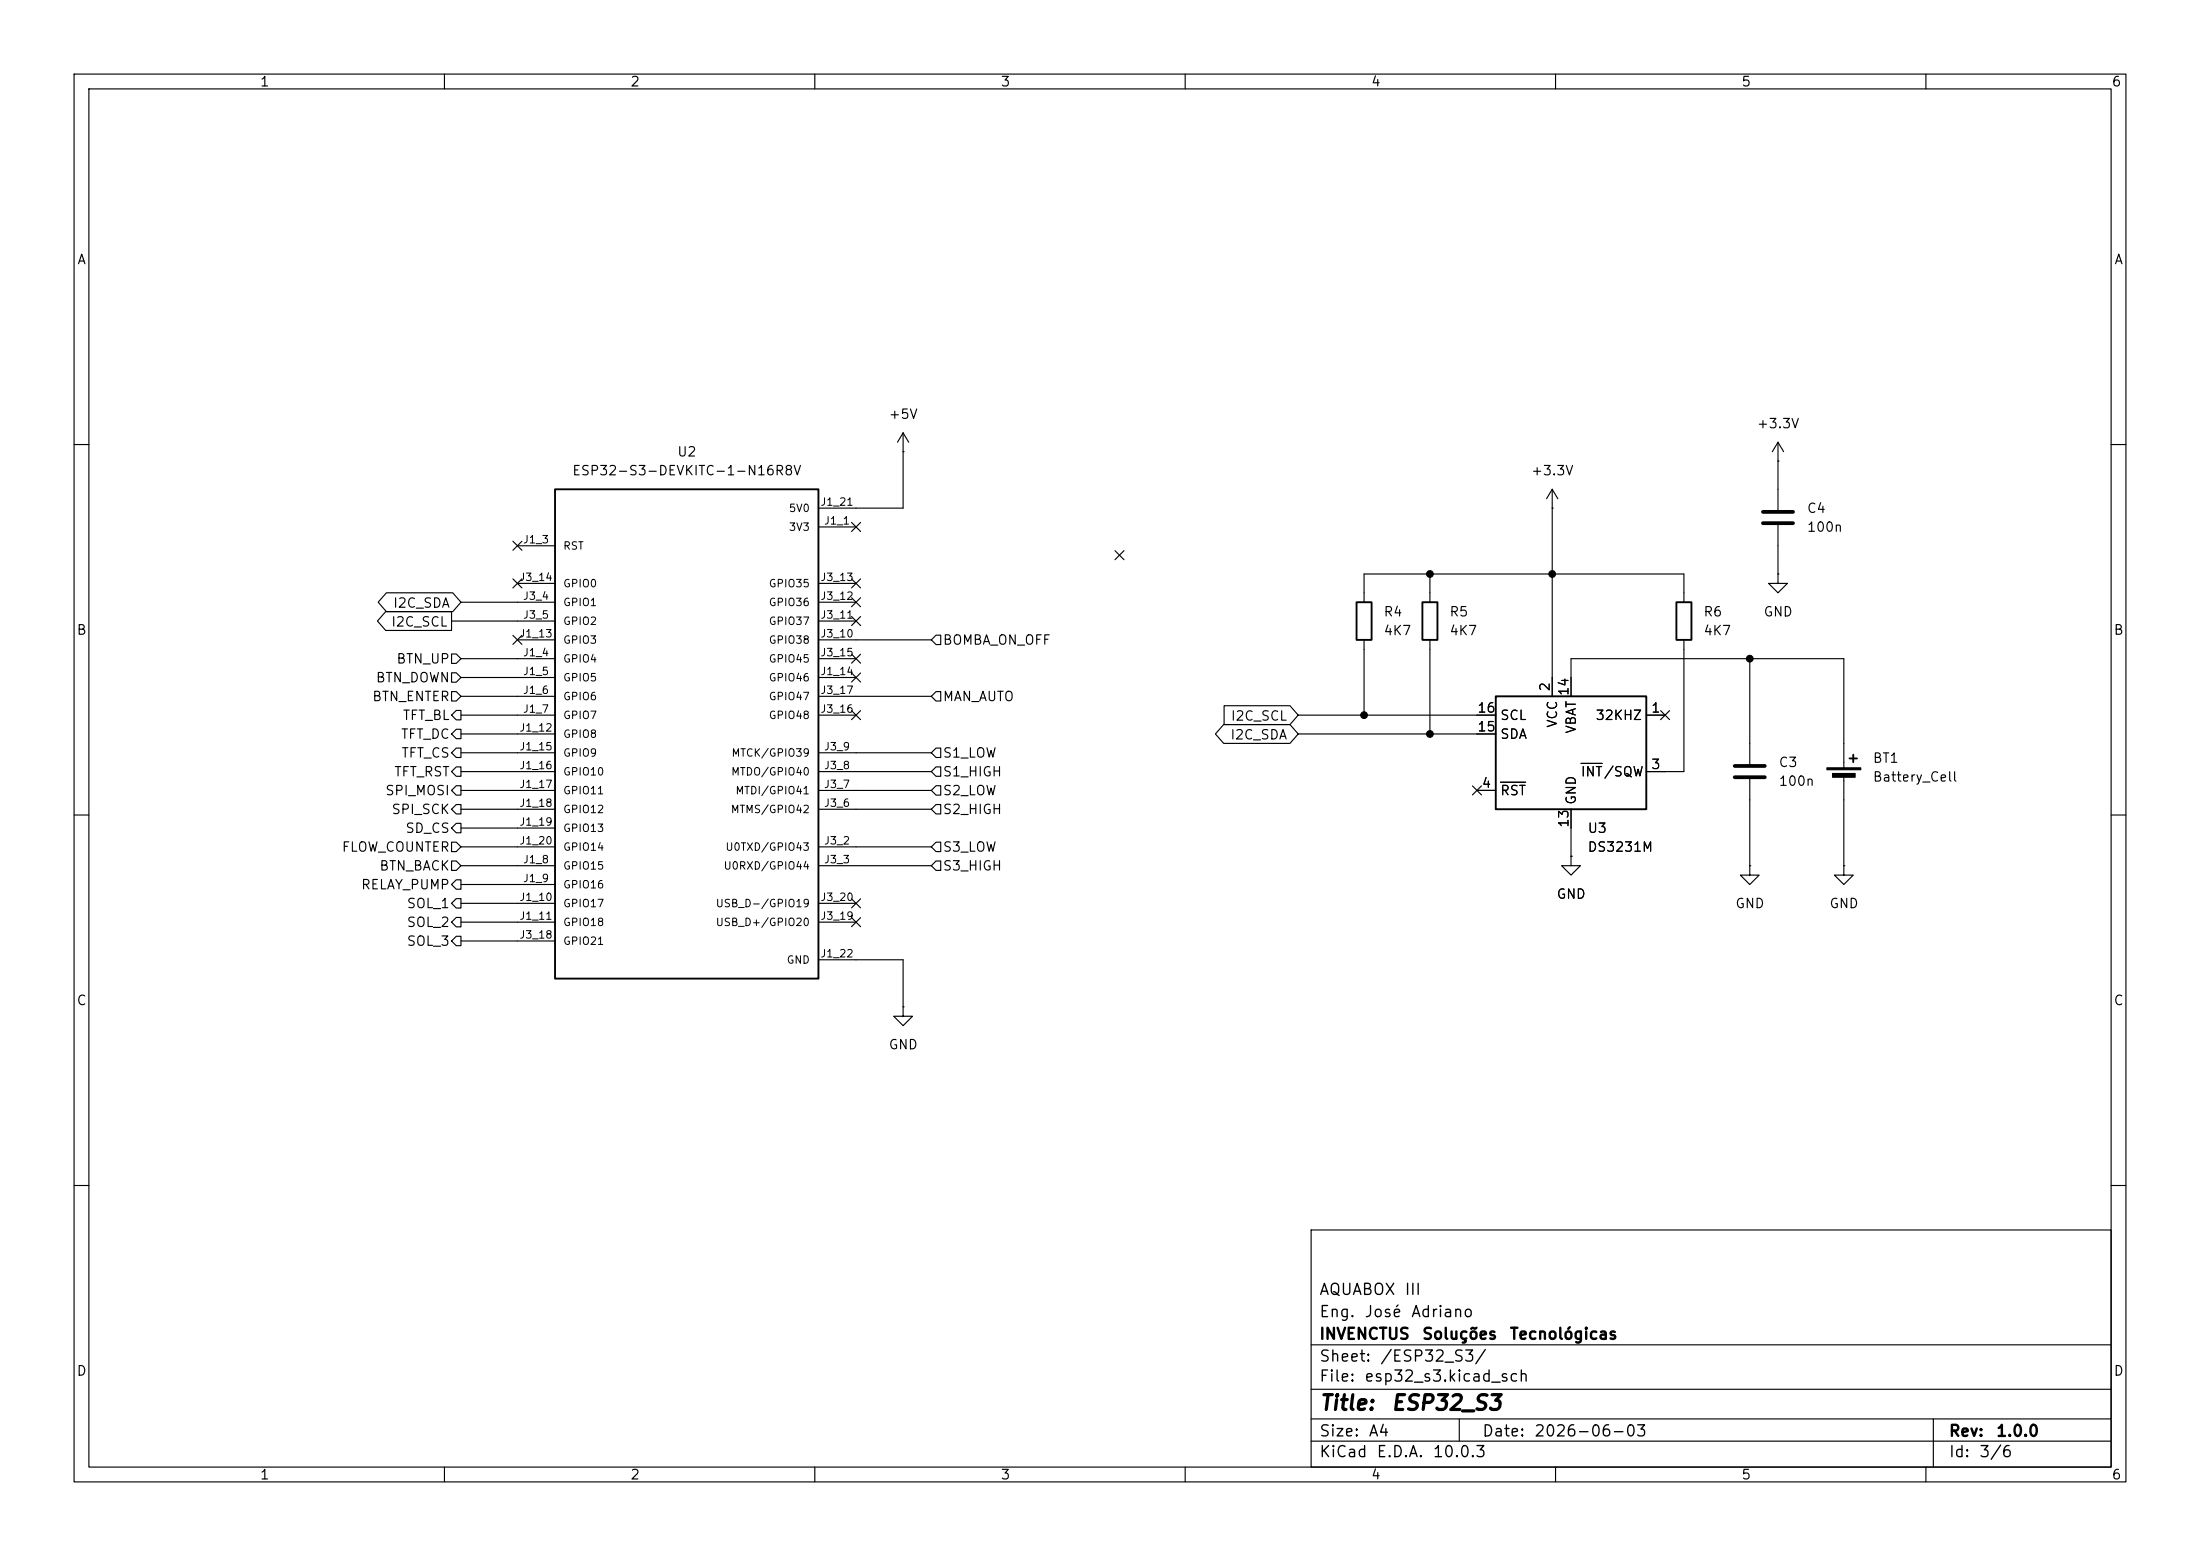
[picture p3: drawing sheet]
<svg xmlns="http://www.w3.org/2000/svg" width="297mm" height="210mm" viewBox="0 0 297 210" stroke-linecap="round" stroke-linejoin="round" font-family="sans-serif">
<g fill="none" stroke="#000" stroke-width=".15">
<path d="M10 10h277v190h-277zM12 12h273v186h-273zM60 10v2M110 10v2M160 10v2M210 10v2M260 10v2M121.9 58.4l-.7 1.3M121.9 58.4l.8 1.3M121.9 58.4v10.2h-11.4M240 59.7l-.7 1.3M240 59.7l.8 1.3"/>
<path d="M240 59.7v9.1M10 60h2M69.2 73.1l1.3 1.2M69.2 78.1l1.3 1.2M69.8 73.7h5.1M69.8 78.7h5.1M70.5 73.1l-1.3 1.2M70.5 78.1l-1.3 1.2M110.5 71.1h5.1M110.5 78.7h5.1M115 70.5l1.2 1.2M115 78.1l1.2 1.2"/>
<path d="M116.2 70.5l-1.2 1.2M116.2 78.1l-1.2 1.2M121.9 61h.1M150.5 74.3l1.2 1.2M151.7 74.3l-1.2 1.2M193 77.5v3.8M209.5 68.6h.1M209.5 66l-.7 1.3M209.5 66l.8 1.3M209.5 66v28M240 62.2h.1M240 77.5v1.2h1.3l-1.3 1.3-1.2-1.3h1.2"/>
<path d="M240 77.5h.1M240 70.9v6.6M285 60h2M52.1 82.5h8.9v2.6h-8.9l-1.1-1.3zM52.2 80h8.9l1.1 1.3-1.1 1.3h-8.9l-1.1-1.3zM61 90.8h.6l.6 .6-.6 .7h-.6zM61 88.3h.6l.6 .6-.6 .6h-.6zM61 93.3h.6l.6 .7-.6 .6h-.6zM61 83.8h13.9M61.6 95.9h.6v1.3h-.6l-.6-.7zM61.6 98.4h.6v1.3h-.6l-.6-.6zM62.2 88.9h12.7"/>
<path d="M62.2 91.4h12.7M62.2 94h12.7M62.2 96.5h12.7M62.2 99.1h12.7M62.2 81.3h12.7M69.2 85.8l1.3 1.2M69.8 86.4h5.1M70.5 85.8l-1.3 1.2M110.5 88.9h5.1M110.5 91.4h5.1M110.5 94h15.2M110.5 96.5h5.1"/>
<path d="M110.5 86.4h15.2M110.5 81.3h5.1M110.5 83.8h5.1M115 90.8l1.2 1.2M115 88.3l1.2 1.2M115 95.9l1.2 1.2M115 83.2l1.2 1.2M115 80.7l1.2 1.2M116.2 90.8l-1.2 1.2M116.2 88.3l-1.2 1.2M116.2 95.9l-1.2 1.2M116.2 83.2l-1.2 1.2"/>
<path d="M116.2 80.7l-1.2 1.2M126.4 85.7h.6v1.3h-.6l-.7-.6zM126.4 93.3h.6v1.3h-.6l-.7-.6zM165.2 97.8h8.9l1.2 1.3-1.2 1.2h-8.9l-1.1-1.2zM165.3 95.2h8.8l1.2 1.3-1.2 1.3h-8.8zM175.3 96.5h26.6M175.3 99.1h26.6M184.1 81.3v-3.8h43.2v3.8M184.1 86.4v10.1M193 86.4v12.7M212.1 94v-5.1h36.8v14.7M222.2 96.5h2.6"/>
<path d="M224.2 95.9l1.2 1.2M225.4 95.9l-1.2 1.2M227.3 86.4v17.7h-5.1M236.2 88.9v14.2M10 110h2M61 113.7h.6l.6 .6-.6 .6h-.6zM61 116.2h.6l.6 .6-.6 .7h-.6zM61 104.1l.6-.6h.6v1.3h-.6zM61.6 118.7h.6v1.3h-.6l-.6-.6zM61.6 111.1h.6v1.3h-.6l-.6-.6zM61.6 106h.6v1.3h-.6l-.6-.6zM61.6 108.6h.6v1.3h-.6l-.6-.7z"/>
<path d="M61.6 101h.6v1.2h-.6l-.6-.6zM62.2 116.8h12.7M62.2 119.4h12.7M62.2 101.6h12.7M62.2 104.1h12.7M62.2 106.7h12.7M62.2 109.2h12.7M62.2 111.8h12.7M62.2 114.3h12.7M110.5 116.8h15.2M110.5 101.6h15.2M110.5 104.1h15.2"/>
<path d="M110.5 106.7h15.2M110.5 109.2h15.2M110.5 114.3h15.2M126.4 108.6h.6v1.3h-.6l-.7-.7zM126.4 113.7h.6v1.2h-.6l-.7-.6zM126.4 103.5h.6v1.3h-.6l-.7-.7zM126.4 106h.6v1.3h-.6l-.7-.6zM126.4 101h.6v1.2h-.6l-.7-.6zM126.4 116.2h.6v1.3h-.6l-.7-.7zM198.8 106.1l1.2 1.2M199.4 106.7h2.5M200 106.1l-1.2 1.2"/>
<path d="M202.6 105.6h3.4M212.1 115.6v1.2h1.3l-1.3 1.3-1.3-1.3h1.3M212.1 115.6h.1M212.1 109.2v6.4M213.4 103h2.9M236.2 116.8v1.3h1.3l-1.3 1.3-1.3-1.3h1.3M236.2 116.8h.1M236.2 105.2v11.6M248.9 116.8v1.3h1.3l-1.3 1.3-1.3-1.3h1.3M248.9 116.8h.1M248.9 104.6v12.2M285 110h2"/>
<path d="M61 127l.6-.6h.6v1.2h-.6zM61.6 123.8h.6v1.3h-.6l-.6-.6zM61.6 121.3h.6v1.3h-.6l-.6-.7zM62.2 121.9h12.7M62.2 124.5h12.7M62.2 127h12.7M110.5 129.5h11.4v6.4M110.5 121.9h5.1M110.5 124.5h5.1M115 121.3l1.2 1.2M115 123.9l1.2 1.2M116.2 121.3l-1.2 1.2"/>
<path d="M116.2 123.9l-1.2 1.2M121.9 135.9v1.3h1.3l-1.3 1.2-1.3-1.2h1.3M121.9 135.9h.1M10 160h2M177 166h108v32h-108zM285 160h2M60 198v2M110 198v2M160 198v2M177 194.5h108M177 191.5h108M177 187.5h108"/>
<path d="M177 181.5h108M197 191.5v3M210 198v2M260 198v2M261 191.5v6.5"/>
</g>
<path d="M74.9 66h35.6v66.1h-35.6zM183.1 81.3h2.1v5.1h-2.1zM192 81.3h2.1v5.1h-2.1zM201.9 94h20.3v15.2h-20.3zM226.3 81.3h2v5.1h-2zM249.7 102.4h1M250.2 101.9v1" fill="none" stroke="#000" stroke-width=".25"/>
<path d="M238 69.1h4.1M238 70.6h4.1M234.2 103.4h4.1M234.2 104.9h4.1" fill="none" stroke="#000" stroke-width=".51"/>
<path d="M246.6 103.6h4.6v.3h-4.6zM247.4 104.4h3v.5h-3z" fill="#000" stroke="#000" stroke-width=".15"/>
<g fill="#000" stroke="#000" stroke-width=".14">
<circle cx="193" cy="77.5" r=".46"/>
<circle cx="209.5" cy="77.5" r=".46"/>
<circle cx="184.1" cy="96.5" r=".46"/>
<circle cx="193" cy="99.1" r=".46"/>
<circle cx="236.2" cy="88.9" r=".46"/>
</g>
<g font-size="2">
<text x="178" y="190.8">Title:</text>
<text x="187.7" y="190.8">ESP32_S3</text>
</g>
<g font-size="1.5">
<text x="178" y="178.2">Eng.</text>
<text x="178" y="175.2">AQUABOX</text>
<text x="184.1" y="178.2">José</text>
<text x="189.5" y="175.2">III</text>
<text x="190.4" y="178.2">Adriano</text>
<text x="178" y="184.2">Sheet:</text>
<text x="178" y="181.2">INVENCTUS</text>
<text x="186.2" y="184.2">/ESP32_S3/</text>
<text x="191.9" y="181.2">Soluções</text>
<text x="203.7" y="181.2">Tecnológicas</text>
<text x="178" y="186.9">File:</text>
<text x="184.1" y="186.9">esp32_s3.kicad_sch</text>
<text x="178" y="197.1">KiCad</text>
<text x="178" y="194.3">Size:</text>
<text x="184.7" y="194.3">A4</text>
<text x="185.7" y="197.1">E.D.A.</text>
<text x="193.3" y="197.1">10.0.3</text>
<text x="200" y="194.3">Date:</text>
<text x="207" y="194.3">2026-06-03</text>
<text x="263" y="194.3">Rev:</text>
<text x="263" y="197.1">Id:</text>
<text x="267.1" y="197.1">3/6</text>
<text x="269.4" y="194.3">1.0.0</text>
</g>
<g font-size="1.3">
<text x="35" y="12">1</text>
<text x="85" y="12">2</text>
<text x="135" y="12">3</text>
<text x="185" y="12">4</text>
<text x="235" y="12">5</text>
<text x="285" y="12">6</text>
<text x="10.3" y="36">A</text>
<text x="285.3" y="36">A</text>
<text x="119.9" y="56.9">+5V</text>
<text x="237.1" y="58.1">+3.3V</text>
<text x="77.2" y="64.5">ESP32-S3-DEVKITC-1-N16R8V</text>
<text x="91.3" y="61.9">U2</text>
<text x="206.6" y="64.5">+3.3V</text>
<text x="243.8" y="69.6">C4</text>
<text x="243.8" y="72.1">100n</text>
<text x="53" y="82.3">I2C_SDA</text>
<text x="186.7" y="83.5">R4</text>
<text x="195.6" y="83.5">R5</text>
<text x="229.9" y="83.5">R6</text>
<text x="238" y="83.5">GND</text>
<text x="10.3" y="86">B</text>
<text x="52.7" y="84.9">I2C_SCL</text>
<text x="53.4" y="89.9">BTN_UP</text>
<text x="127.2" y="87.3">BOMBA_ON_OFF</text>
<text x="186.7" y="86.1">4K7</text>
<text x="195.6" y="86.1">4K7</text>
<text x="229.9" y="86.1">4K7</text>
<text x="285.3" y="86">B</text>
<text x="50.2" y="95">BTN_ENTER</text>
<text x="50.6" y="92.4">BTN_DOWN</text>
<text x="127.2" y="95">MAN_AUTO</text>
<text x="209.5" y="93.4" transform="rotate(-90 209.5 93.4)">2</text>
<text x="212.1" y="94" transform="rotate(-90 212.1 94)">14</text>
<text x="54" y="100">TFT_DC</text>
<text x="54.3" y="97.5">TFT_BL</text>
<text x="166" y="100.1">I2C_SDA</text>
<text x="166.1" y="97.6">I2C_SCL</text>
<text x="199.3" y="99">15</text>
<text x="199.3" y="96.5">16</text>
<text x="202.4" y="100">SDA</text>
<text x="202.4" y="97.5">SCL</text>
<text x="210.5" y="98.3" transform="rotate(-90 210.5 98.3)">VCC</text>
<text x="213.1" y="99.1" transform="rotate(-90 213.1 99.1)">VBAT</text>
<text x="215.3" y="97.5">32KHZ</text>
<text x="222.8" y="96.5">1</text>
<text x="51.9" y="107.7">SPI_MOSI</text>
<text x="53.1" y="105.1">TFT_RST</text>
<text x="54.1" y="102.6">TFT_CS</text>
<text x="127.2" y="105.1">S1_HIGH</text>
<text x="127.2" y="107.7">S2_LOW</text>
<text x="127.2" y="102.6">S1_LOW</text>
<text x="200" y="106.7">4</text>
<text x="202.4" y="107.7">RST</text>
<text x="213.3" y="105.1">INT/SQW</text>
<text x="222.8" y="104.1">3</text>
<text x="240" y="103.8">C3</text>
<text x="240" y="106.4">100n</text>
<text x="252.7" y="103.3">BT1</text>
<text x="252.7" y="105.8">Battery_Cell</text>
<text x="52.8" y="110.2">SPI_SCK</text>
<text x="54.6" y="112.7">SD_CS</text>
<text x="127.2" y="110.2">S2_HIGH</text>
<text x="212.1" y="111.8" transform="rotate(-90 212.1 111.8)">13</text>
<text x="213.1" y="108.7" transform="rotate(-90 213.1 108.7)">GND</text>
<text x="214.2" y="112.7">U3</text>
<text x="46.1" y="115.3">FLOW_COUNTER</text>
<text x="51.1" y="117.8">BTN_BACK</text>
<text x="127.2" y="115.3">S3_LOW</text>
<text x="127.2" y="117.8">S3_HIGH</text>
<text x="214.2" y="115.3">DS3231M</text>
<text x="48.7" y="120.4">RELAY_PUMP</text>
<text x="54.8" y="125.4">SOL_2</text>
<text x="54.8" y="122.9">SOL_1</text>
<text x="210.1" y="121.6">GND</text>
<text x="234.2" y="122.9">GND</text>
<text x="246.9" y="122.9">GND</text>
<text x="54.8" y="128">SOL_3</text>
<text x="10.3" y="136">C</text>
<text x="285.3" y="136">C</text>
<text x="119.9" y="141.9">GND</text>
<text x="10.3" y="186">D</text>
<text x="285.3" y="186">D</text>
<text x="35" y="200">1</text>
<text x="85" y="200">2</text>
<text x="135" y="200">3</text>
<text x="185" y="200">4</text>
<text x="235" y="200">5</text>
<text x="285" y="200">6</text>
</g>
<g font-size="1">
<text x="106.4" y="71.9">3V3</text>
<text x="106.4" y="69.4">5V0</text>
<text x="110.7" y="68.5">J1_21</text>
<text x="111.2" y="71">J1_1</text>
<text x="70.5" y="73.6">J1_3</text>
<text x="75.9" y="74.4">RST</text>
<text x="70" y="78.7">J3_14</text>
<text x="70.5" y="81.2">J3_4</text>
<text x="70.5" y="83.7">J3_5</text>
<text x="75.9" y="82.1">GPIO1</text>
<text x="75.9" y="79.5">GPIO0</text>
<text x="103.7" y="82.1">GPIO36</text>
<text x="103.7" y="79.5">GPIO35</text>
<text x="110.7" y="83.7">J3_11</text>
<text x="110.7" y="81.2">J3_12</text>
<text x="110.7" y="78.7">J3_13</text>
<text x="70" y="86.3">J1_13</text>
<text x="70.5" y="88.8">J1_4</text>
<text x="75.9" y="89.7">GPIO4</text>
<text x="75.9" y="87.1">GPIO3</text>
<text x="75.9" y="84.6">GPIO2</text>
<text x="103.7" y="87.1">GPIO38</text>
<text x="103.7" y="84.6">GPIO37</text>
<text x="103.7" y="89.7">GPIO45</text>
<text x="110.7" y="86.3">J3_10</text>
<text x="110.7" y="88.8">J3_15</text>
<text x="70.5" y="91.4">J1_5</text>
<text x="70.5" y="93.9">J1_6</text>
<text x="75.9" y="92.2">GPIO5</text>
<text x="75.9" y="94.8">GPIO6</text>
<text x="103.7" y="92.2">GPIO46</text>
<text x="103.7" y="94.8">GPIO47</text>
<text x="110.7" y="91.4">J1_14</text>
<text x="110.7" y="93.9">J3_17</text>
<text x="70" y="99">J1_12</text>
<text x="70" y="101.5">J1_15</text>
<text x="70.5" y="96.4">J1_7</text>
<text x="75.9" y="97.3">GPIO7</text>
<text x="75.9" y="99.8">GPIO8</text>
<text x="103.7" y="97.3">GPIO48</text>
<text x="110.7" y="96.4">J3_16</text>
<text x="111.2" y="101.5">J3_9</text>
<text x="70" y="104.1">J1_16</text>
<text x="70" y="106.6">J1_17</text>
<text x="75.9" y="102.4">GPIO9</text>
<text x="75.9" y="104.9">GPIO10</text>
<text x="75.9" y="107.5">GPIO11</text>
<text x="98.6" y="104.9">MTDO/GPIO40</text>
<text x="98.7" y="102.4">MTCK/GPIO39</text>
<text x="99.2" y="107.5">MTDI/GPIO41</text>
<text x="111.2" y="106.6">J3_7</text>
<text x="111.2" y="104.1">J3_8</text>
<text x="70" y="109.1">J1_18</text>
<text x="70" y="111.7">J1_19</text>
<text x="75.9" y="110">GPIO12</text>
<text x="75.9" y="112.5">GPIO13</text>
<text x="98.6" y="110">MTMS/GPIO42</text>
<text x="111.2" y="109.1">J3_6</text>
<text x="70" y="114.2">J1_20</text>
<text x="70.5" y="116.8">J1_8</text>
<text x="70.5" y="119.3">J1_9</text>
<text x="75.9" y="117.6">GPIO15</text>
<text x="75.9" y="115.1">GPIO14</text>
<text x="97.6" y="117.6">U0RXD/GPIO44</text>
<text x="97.9" y="115.1">U0TXD/GPIO43</text>
<text x="111.2" y="114.2">J3_2</text>
<text x="111.2" y="116.8">J3_3</text>
<text x="70" y="121.8">J1_10</text>
<text x="70" y="124.4">J1_11</text>
<text x="75.9" y="120.2">GPIO16</text>
<text x="75.9" y="122.7">GPIO17</text>
<text x="75.9" y="125.2">GPIO18</text>
<text x="96.5" y="125.2">USB_D+/GPIO20</text>
<text x="96.5" y="122.7">USB_D-/GPIO19</text>
<text x="110.7" y="124.4">J3_19</text>
<text x="110.7" y="121.8">J3_20</text>
<text x="70" y="126.9">J3_18</text>
<text x="75.9" y="127.8">GPIO21</text>
<text x="106.1" y="130.3">GND</text>
<text x="110.7" y="129.5">J1_22</text>
</g>
</svg>
